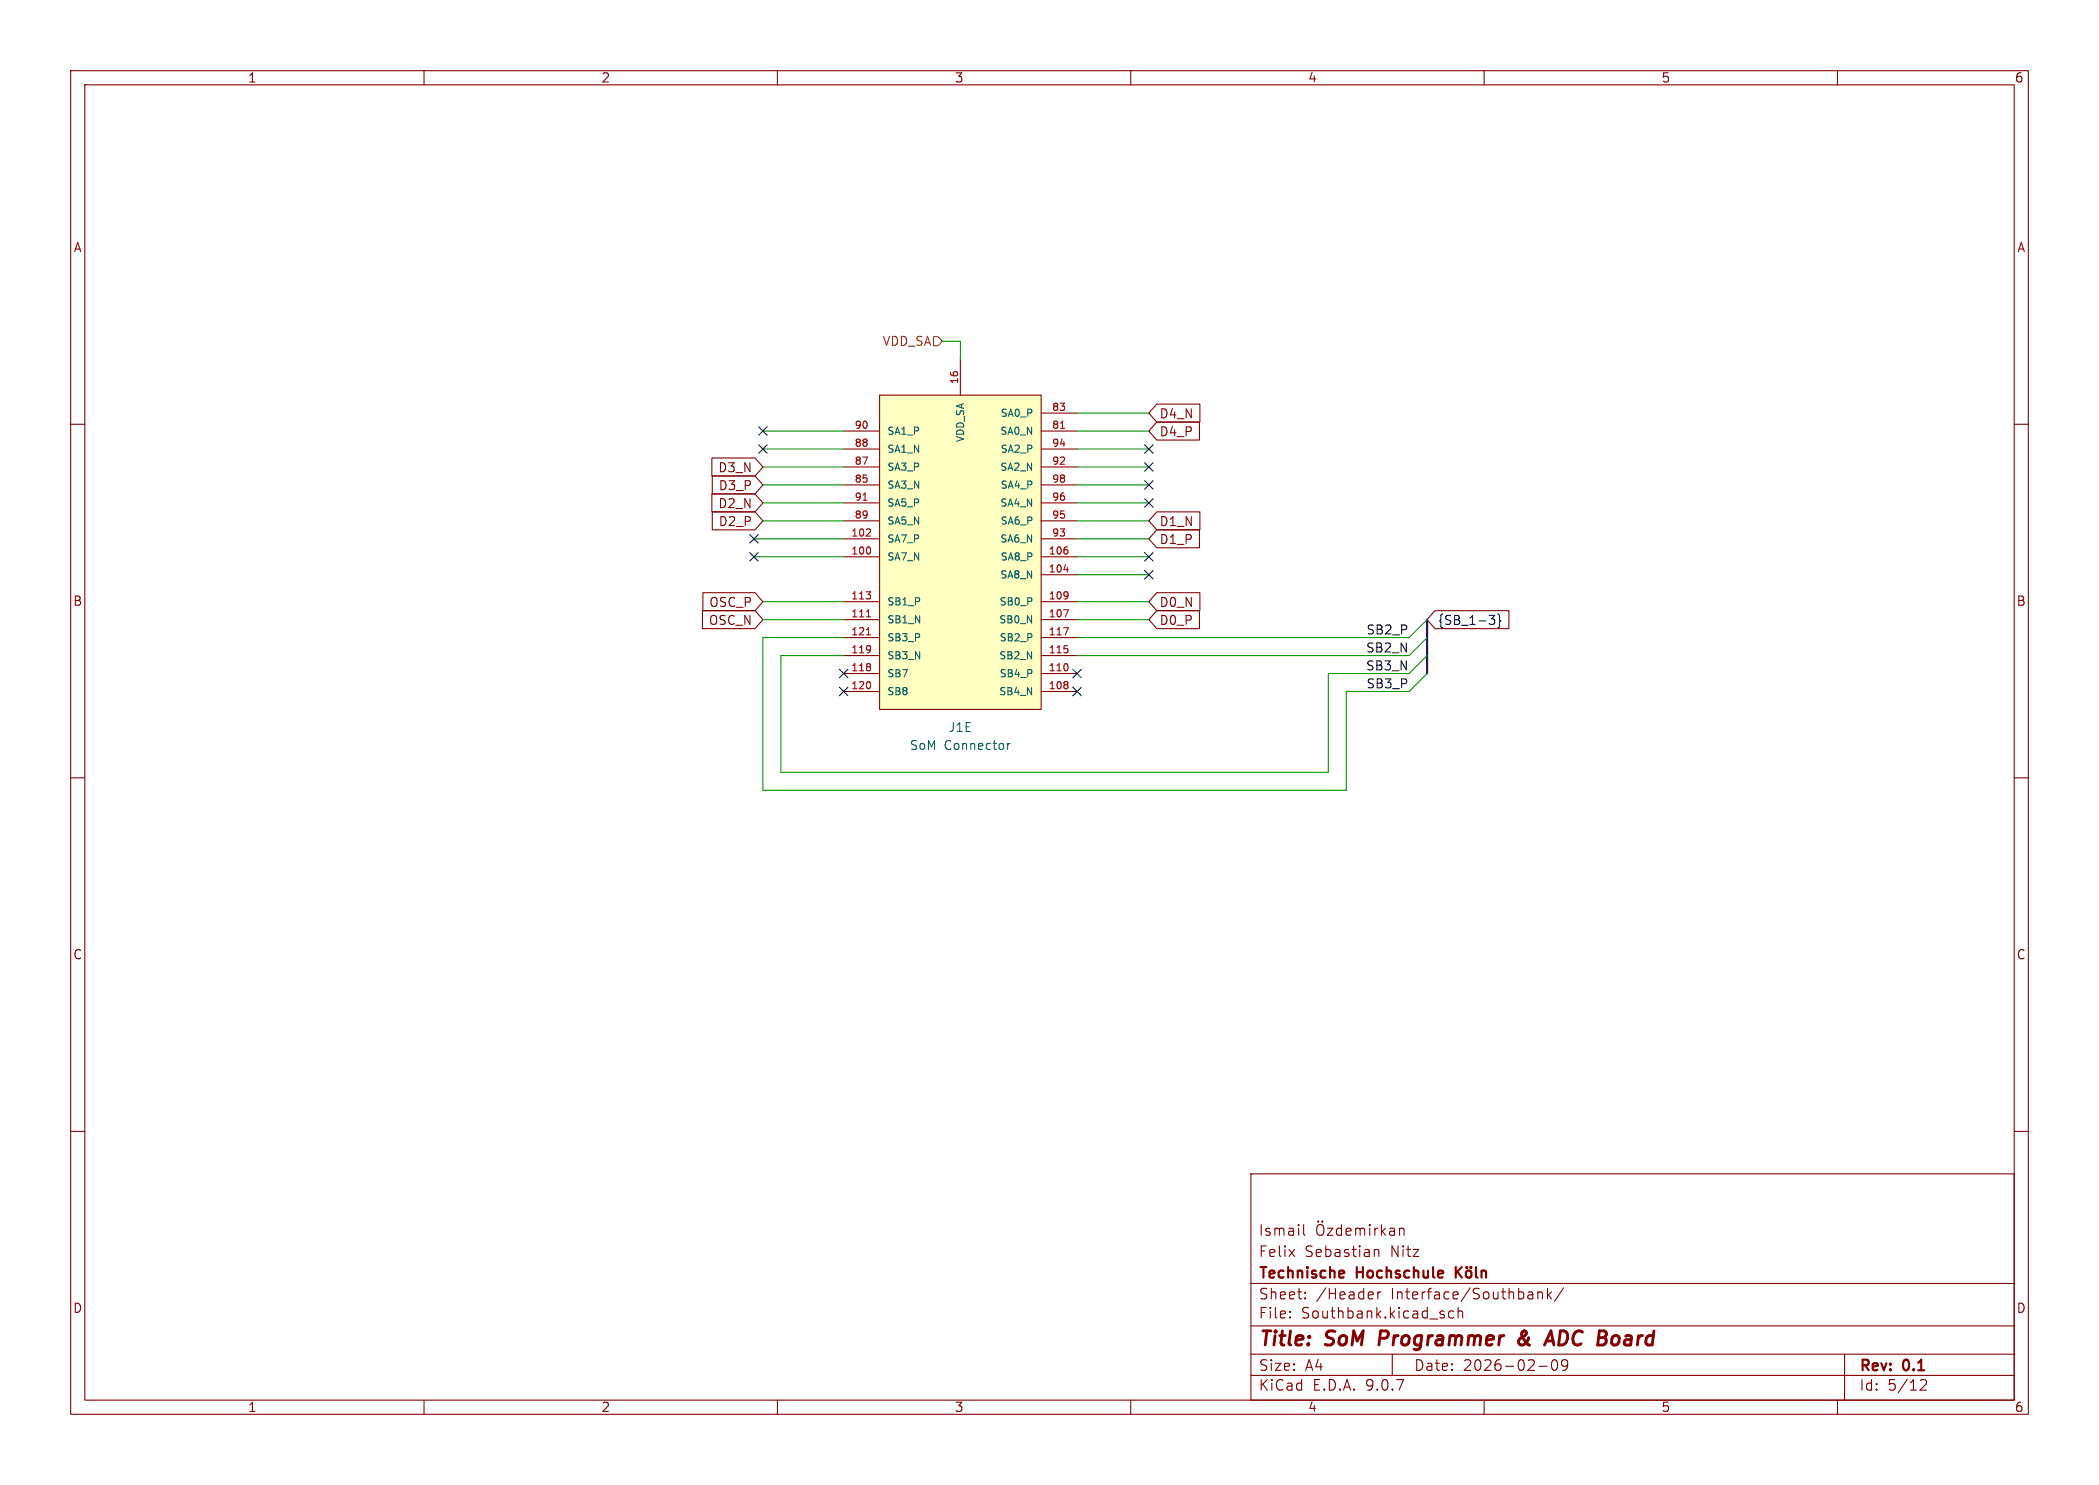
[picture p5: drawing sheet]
<svg xmlns="http://www.w3.org/2000/svg" width="297mm" height="210mm" viewBox="0 0 297 210" stroke-linecap="round" stroke-linejoin="round" font-family="sans-serif">
<g fill="none" stroke="#840000" stroke-width=".15">
<path d="M10 10h277v190h-277zM12 12h273v186h-273zM60 10v2M110 10v2M160 10v2M210 10v2M260 10v2M10 60h2M285 60h2M10 110h2M285 110h2M10 160h2"/>
<path d="M177 166h108v32h-108zM182.4 176.7l.8 1M183.2 176.7l-.8 1M184.5 173.2v1.3l.2 .2M186.5 173.3a.5 .5 0 0 1 .6-.1 .5 .5 0 0 1 .2 .5v.5a.5 .5 0 0 1-.5 .5 .5 .5 0 0 1-.5-.5v-.5zM186.5 172.7l.1 .1h-.1M186.5 172.7v.1M187.1 172.7l-.1 .1h.1M187.1 172.7l.1 .1h-.1M187.1 172.7v.1M187.8 173.7h.8l-.8 1h.8M189.8 173.8l-.4-.1-.3 .3v.4l.1 .2 .2 .1 .4-.1"/>
<path d="M189.8 173.2v1.5M190.5 174.2l.7-.1-.1-.3-.4-.1-.2 .2v.7l.2 .1 .4-.1M191.8 173.8a.37 .37 0 0 1 .7 .1M191.8 173.7v1M192.5 173.9l.2-.2 .3 .1 .1 .9M192.5 173.9v.8M193.8 173.2v.1M193.8 173.7v1M193.8 173.2l-.1 .1h.1M193.8 173.2l.1 .1h-.1M194.5 176.8a.37 .37 0 0 1 .6 .1v.8M194.5 173.7v1"/>
<path d="M195 173.7l-.3 .1-.2 .2M195.5 173.2v1.5M195.6 174.1l.4 .6M196 173.7l-.5 .6M196.7 173.8l.1-.1 .4 .1 .1 .9M197.3 174.1h-.5a.29 .29 0 0 0-.2 .3 .29 .29 0 0 0 .2 .3l.5-.1M198 173.8a.37 .37 0 0 1 .7 .1v.8M198 173.7v1M285 160h2M60 198v2M110 198v2M160 198v2"/>
<path d="M177 194.5h108M177 191.5h108M177 187.5h108M177 181.5h108M182.5 186.3h.1l-.1 .1M182.5 186.3v.1M182.5 185.5v.1M182.5 185.5h.1l-.1 .1M184.7 183.6v.1M184.7 183.6h-.1l.1 .1M184.7 182.8v.1M184.7 182.8h-.1l.1 .1"/>
<path d="M195 182.7v1M195.4 182.7l-.3 .1-.1 .2M197 191.5v3M205.7 185.5l-.5-.1-.2 .3v.4l.1 .2 .1 .1 .5-.1M206.3 185.5a.37 .37 0 0 1 .7 .1v.8M206.3 184.9v1.5M210 198v2M217.6 182.8a.37 .37 0 0 1 .6 .1v.8M217.6 182.7v1M217.7 193.2h1.2M219 182.2v1.5M219.1 183.1l.4 .6"/>
<path d="M219.5 182.7l-.5 .6M219.7 192.4a.36 .36 0 0 1 .3-.1 .36 .36 0 0 1 .3 .3 .77 .77 0 0 1-.4 1.2 .91 .91 0 0 1-.2-1.4zM221.2 182.1l-1.2 2M221.8 192.9l-.3 .3h-.3l-.2-.3v-.3l.1-.2 .4-.1 .2 .1a.99 .99 0 0 1-.3 1.4h-.3M260 198v2M261 191.5v6.5M271.7 195.2l.3-.1 .5 .1a.41 .41 0 0 1 0 .5l-.8 .9h.9"/>
</g>
<path d="M195.4 188.2l-.3 2M215.9 188.8l-.8 .5a.52 .52 0 0 0-.1 .8 .52 .52 0 0 0 .8-.1M215.9 188.3l-.2-.1a.41 .41 0 0 0-.4 .5l.2 .6 .4 .5M218.8 189.6h1M219.5 188.2l.4 2" fill="none" stroke="#840000" stroke-width=".4"/>
<path d="M190.1 179.8l.1 .2-.7 .2M206 179.2v1.5M206.2 179.8l.6 .9M206.8 179.2l-.8 .8M207.6 179.8a.41 .41 0 0 1 .6 .2v.4a.41 .41 0 0 1-.4 .3 .41 .41 0 0 1-.4-.3v-.4zM207.6 179.2v.1M207.6 179.2l-.1 .1h.1M208.1 179.2v.1M208.1 179.2l.1 .1h-.1M208.8 179.2v1.3l.3 .2M209.6 179.8a.37 .37 0 0 1 .7 .1v.8M209.6 179.7v1" fill="none" stroke="#840000" stroke-width=".3"/>
<path d="M124.5 55.9h22.8v44.4h-22.8z" fill="#ffffc2"/>
<g fill="none" stroke="#840000" stroke-width=".15">
<path d="M124.5 55.9h22.8v44.4h-22.8zM135.9 50.8v5.1M147.3 58.4h5.1M163.7 57.1h6.1v2.6h-6.1l-1.1-1.3zM163.7 59.7h6v2.5h-6l-1.1-1.2zM100.7 69.8h6.1l1.1 1.3-1.1 1.3h-6.1zM100.7 64.8h6.1l1.1 1.2-1.1 1.3h-6.1zM100.8 72.4h6l1.1 1.3-1.1 1.2h-6zM100.8 67.3h6l1.1 1.3-1.1 1.3h-6zM119.4 61h5.1M119.4 63.5h5.1M119.4 66h5.1"/>
<path d="M119.4 68.6h5.1M119.4 71.1h5.1M119.4 73.7h5.1M119.4 76.2h5.1M119.4 78.7h5.1M147.3 61h5.1M147.3 63.5h5.1M147.3 66h5.1M147.3 68.6h5.1M147.3 71.1h5.1M147.3 73.7h5.1M147.3 76.2h5.1"/>
<path d="M147.3 78.7h5.1M163.7 72.4h6.1v2.5h-6.1l-1.1-1.2zM163.7 74.9h6v2.6h-6l-1.1-1.3zM99.4 86.4h7.4l1.1 1.2-1.1 1.3h-7.4zM99.5 83.8h7.3l1.1 1.3-1.1 1.3h-7.3zM119.4 85.1h5.1M119.4 87.6h5.1M119.4 90.2h5.1M119.4 92.7h5.1M119.4 95.3h5.1M119.4 97.8h5.1M147.3 85.1h5.1"/>
<path d="M147.3 87.6h5.1M147.3 90.2h5.1M147.3 92.7h5.1M147.3 95.3h5.1M147.3 97.8h5.1M147.3 81.3h5.1M163.7 83.8h6.1v2.6h-6.1l-1.1-1.3zM163.7 86.4h6v2.5h-6l-1.1-1.3zM203 86.4h10.5v2.5h-10.5l-1.1-1.3z"/>
</g>
<g fill="none" stroke="#a90000" stroke-width=".15">
<path d="M122.1 70.7h.6M123.1 74.8l.1 .2-.1 .2-.6 .6h.7M123.1 77.5v.7M150.1 60.6h.5M151.1 77.8v.5M122.5 83.7h.7l-.4 .4M122.6 87.2h.6M122.6 89.8h.6M123.1 84.2v.4M123.1 91.4v.7M123.1 93.9v.3M123.1 94.4v.4"/>
<path d="M123.1 96.6v.6M123.2 91.7l-.1 .1M150.5 86.2h.7l-.5 1M150.5 88.8h.7l-.5 1M150.5 80.6h.7M151.1 83.8v.7M151.1 91.8v.4M151.1 94v.7M151.1 96.5v.2M151.1 96.9v.4M151.1 84.1v.1"/>
</g>
<path d="M142.6 105.1v.9M142.9 105.1l-.2 .1-.1 .2" fill="none" stroke="#006464" stroke-width=".15"/>
<path d="M132.1 47.6h.6l.6 .7-.6 .6h-.6z" fill="none" stroke="#725600" stroke-width=".15"/>
<g fill="none" stroke="#000084" stroke-width=".15">
<path d="M106.1 78.1l1.2 1.2M106.1 75.6l1.2 1.2M107.3 78.1l-1.2 1.2M107.3 75.6l-1.2 1.2M107.3 60.4l1.3 1.2M107.3 62.9l1.3 1.2M108.6 60.4l-1.3 1.2M108.6 62.9l-1.3 1.2M162 78.1l1.2 1.2M162 65.4l1.2 1.2M162 62.9l1.2 1.2M162 70.5l1.2 1.2"/>
<path d="M162 68l1.2 1.2M163.2 78.1l-1.2 1.2M163.2 65.4l-1.2 1.2M163.2 62.9l-1.2 1.2M163.2 70.5l-1.2 1.2M163.2 68l-1.2 1.2M118.8 94.6l1.2 1.3M118.8 97.2l1.2 1.2M120 94.6l-1.2 1.3M120 97.2l-1.2 1.2M151.8 97.2l1.2 1.2M151.8 94.6l1.2 1.3"/>
<path d="M153 97.2l-1.2 1.2M153 94.6l-1.2 1.3M162 80.7l1.2 1.2M163.2 80.7l-1.2 1.2M210.7 87h.8l-.4 .5 .3 .1 .1 .5-.2 .2h-.4M211.9 86.8l.3 .2v.6l.1 .2-.1 .2v.6l-.3 .2"/>
</g>
<path d="M201.9 87.6v7.7" fill="none" stroke="#000084" stroke-width=".3"/>
<g fill="none" stroke="#009600" stroke-width=".15">
<path d="M133.3 48.3h2.6v2.5M152.4 58.4h10.2M106.7 78.7h12.7M106.7 76.2h12.7M107.9 71.1h11.5M107.9 66h11.5M107.9 61h11.5M107.9 63.5h11.5M107.9 73.7h11.5M107.9 68.6h11.5M152.4 71.1h10.2M152.4 66h10.2"/>
<path d="M152.4 78.7h10.2M152.4 61h10.2M152.4 63.5h10.2M152.4 76.2h10.2M152.4 73.7h10.2M152.4 68.6h10.2M107.9 85.1h11.5M107.9 87.6h11.5M119.4 90.2h-11.5v21.6h82.6v-14h8.9l2.5-2.5M119.4 92.7h-8.9v16.5h77.5v-13.9h11.4l2.5-2.6M152.4 85.1h10.2M152.4 81.3h10.2"/>
<path d="M152.4 87.6h10.2M201.9 87.6l-2.5 2.6h-47M201.9 90.2l-2.5 2.5h-47"/>
</g>
<g font-size="2.8" fill="#840000">
<text x="178" y="190.9">Title:</text>
<text x="187.7" y="190.9">SoM</text>
<text x="196" y="190.9">Programmer</text>
<text x="216.5" y="190.9">&amp;</text>
<text x="221.3" y="190.9">ADC Board</text>
</g>
<g font-size="2.1" fill="#840000">
<text x="178" y="178">Felix</text>
<text x="178" y="175">Ismail</text>
<text x="184.6" y="178">Sebastian</text>
<text x="196.8" y="178">Nitz</text>
<text x="178" y="184">Sheet:</text>
<text x="178" y="181.2">Technische</text>
<text x="186.2" y="184">/Header</text>
<text x="192" y="181.2">Hochschule</text>
<text x="196.9" y="184">Interface/Southbank/</text>
<text x="178" y="186.7">File:</text>
<text x="184.1" y="186.7">Southbank.kicad_sch</text>
<text x="178" y="196.9">KiCad</text>
<text x="178" y="194.1">Size:</text>
<text x="184.7" y="194.1">A4</text>
<text x="185.7" y="196.9">E.D.A.</text>
<text x="193.3" y="196.9">9.0.7</text>
<text x="200" y="194.1">Date:</text>
<text x="207" y="194.1">2026-02-09</text>
<text x="263" y="194.3">Rev:</text>
<text x="263" y="196.9">Id:</text>
<text x="267.1" y="196.9">5/12</text>
<text x="269.4" y="194.3">0.1</text>
</g>
<g font-size="1.8" fill="#840000">
<text x="35" y="11.9">1</text>
<text x="85" y="11.9">2</text>
<text x="135" y="11.9">3</text>
<text x="185" y="11.9">4</text>
<text x="235" y="11.9">5</text>
<text x="285" y="11.9">6</text>
<text x="10.3" y="35.9">A</text>
<text x="285.3" y="35.9">A</text>
<text x="164" y="59.4">D4_N</text>
<text x="164" y="61.9">D4_P</text>
<text x="101.5" y="67">D3_N</text>
<text x="101.6" y="69.5">D3_P</text>
<text x="101.5" y="72.1">D2_N</text>
<text x="101.6" y="74.6">D2_P</text>
<text x="164" y="74.6">D1_N</text>
<text x="164" y="77.2">D1_P</text>
<text x="10.3" y="85.9">B</text>
<text x="100.2" y="88.6">OSC_N</text>
<text x="100.3" y="86">OSC_P</text>
<text x="164" y="86">D0_N</text>
<text x="164" y="88.6">D0_P</text>
<text x="285.3" y="85.9">B</text>
<text x="10.3" y="135.9">C</text>
<text x="285.3" y="135.9">C</text>
<text x="10.3" y="185.9">D</text>
<text x="285.3" y="185.9">D</text>
<text x="35" y="199.9">1</text>
<text x="85" y="199.9">2</text>
<text x="135" y="199.9">3</text>
<text x="185" y="199.9">4</text>
<text x="235" y="199.9">5</text>
<text x="285" y="199.9">6</text>
</g>
<text font-size="1.8" fill="#725600" x="124.8" y="49.1">VDD_SA</text>
<g font-size="1.8" fill="#0f0f0f">
<text x="193.3" y="89.8">SB2_P</text>
<text x="193.2" y="94.9">SB3_N</text>
<text x="193.2" y="92.4">SB2_N</text>
<text x="193.3" y="97.4">SB3_P</text>
</g>
<text font-size="1.8" fill="#000084" x="203.4" y="88.6">{SB_1-3}</text>
<g font-size="1.8" fill="#006464">
<text x="128.6" y="106.3">SoM</text>
<text x="133.6" y="106.3">Connector</text>
<text x="134.1" y="103.7">J1E</text>
</g>
<g font-size="1.4" fill="#a90000">
<text x="135.6" y="54.4" transform="rotate(-90 135.6 54.4)">16</text>
<text x="148.8" y="58.2">83</text>
<text x="120.8" y="60.7">90</text>
<text x="120.8" y="63.2">88</text>
<text x="120.8" y="65.8">87</text>
<text x="148.8" y="60.7">81</text>
<text x="148.8" y="63.2">94</text>
<text x="148.8" y="65.8">92</text>
<text x="120.8" y="68.3">85</text>
<text x="120.8" y="70.9">91</text>
<text x="148.8" y="68.3">98</text>
<text x="148.8" y="70.9">96</text>
<text x="120.3" y="75.9">102</text>
<text x="120.8" y="73.4">89</text>
<text x="148.8" y="73.4">95</text>
<text x="148.8" y="75.9">93</text>
<text x="120.3" y="78.5">100</text>
<text x="148.3" y="78.5">106</text>
<text x="148.3" y="81">104</text>
<text x="120.3" y="84.8">113</text>
<text x="120.3" y="87.4">111</text>
<text x="120.3" y="89.9">121</text>
<text x="148.3" y="84.8">109</text>
<text x="148.3" y="87.4">107</text>
<text x="148.3" y="89.9">117</text>
<text x="120.3" y="92.5">119</text>
<text x="120.3" y="95">118</text>
<text x="148.3" y="92.5">115</text>
<text x="148.3" y="95">110</text>
<text x="120.3" y="97.5">120</text>
<text x="148.3" y="97.5">108</text>
</g>
<g font-size="1.4" fill="#006464">
<text x="141.5" y="59.2">SA0_P</text>
<text x="125.5" y="61.7">SA1_P</text>
<text x="125.5" y="64.2">SA1_N</text>
<text x="136.6" y="62.7" transform="rotate(-90 136.6 62.7)">VDD_SA</text>
<text x="141.4" y="61.7">SA0_N</text>
<text x="141.5" y="64.2">SA2_P</text>
<text x="125.5" y="66.8">SA3_P</text>
<text x="125.5" y="69.3">SA3_N</text>
<text x="125.5" y="71.9">SA5_P</text>
<text x="141.4" y="66.8">SA2_N</text>
<text x="141.4" y="71.9">SA4_N</text>
<text x="141.5" y="69.3">SA4_P</text>
<text x="125.5" y="74.4">SA5_N</text>
<text x="125.5" y="76.9">SA7_P</text>
<text x="141.4" y="76.9">SA6_N</text>
<text x="141.5" y="74.4">SA6_P</text>
<text x="125.5" y="79.5">SA7_N</text>
<text x="141.4" y="82">SA8_N</text>
<text x="141.5" y="79.5">SA8_P</text>
<text x="125.5" y="85.8">SB1_P</text>
<text x="125.5" y="88.4">SB1_N</text>
<text x="141.3" y="88.4">SB0_N</text>
<text x="141.3" y="85.8">SB0_P</text>
<text x="125.5" y="90.9">SB3_P</text>
<text x="125.5" y="93.4">SB3_N</text>
<text x="125.5" y="96">SB7</text>
<text x="141.3" y="93.4">SB2_N</text>
<text x="141.3" y="90.9">SB2_P</text>
<text x="141.3" y="96">SB4_P</text>
<text x="125.5" y="98.5">SB8</text>
<text x="141.3" y="98.5">SB4_N</text>
</g>
</svg>
